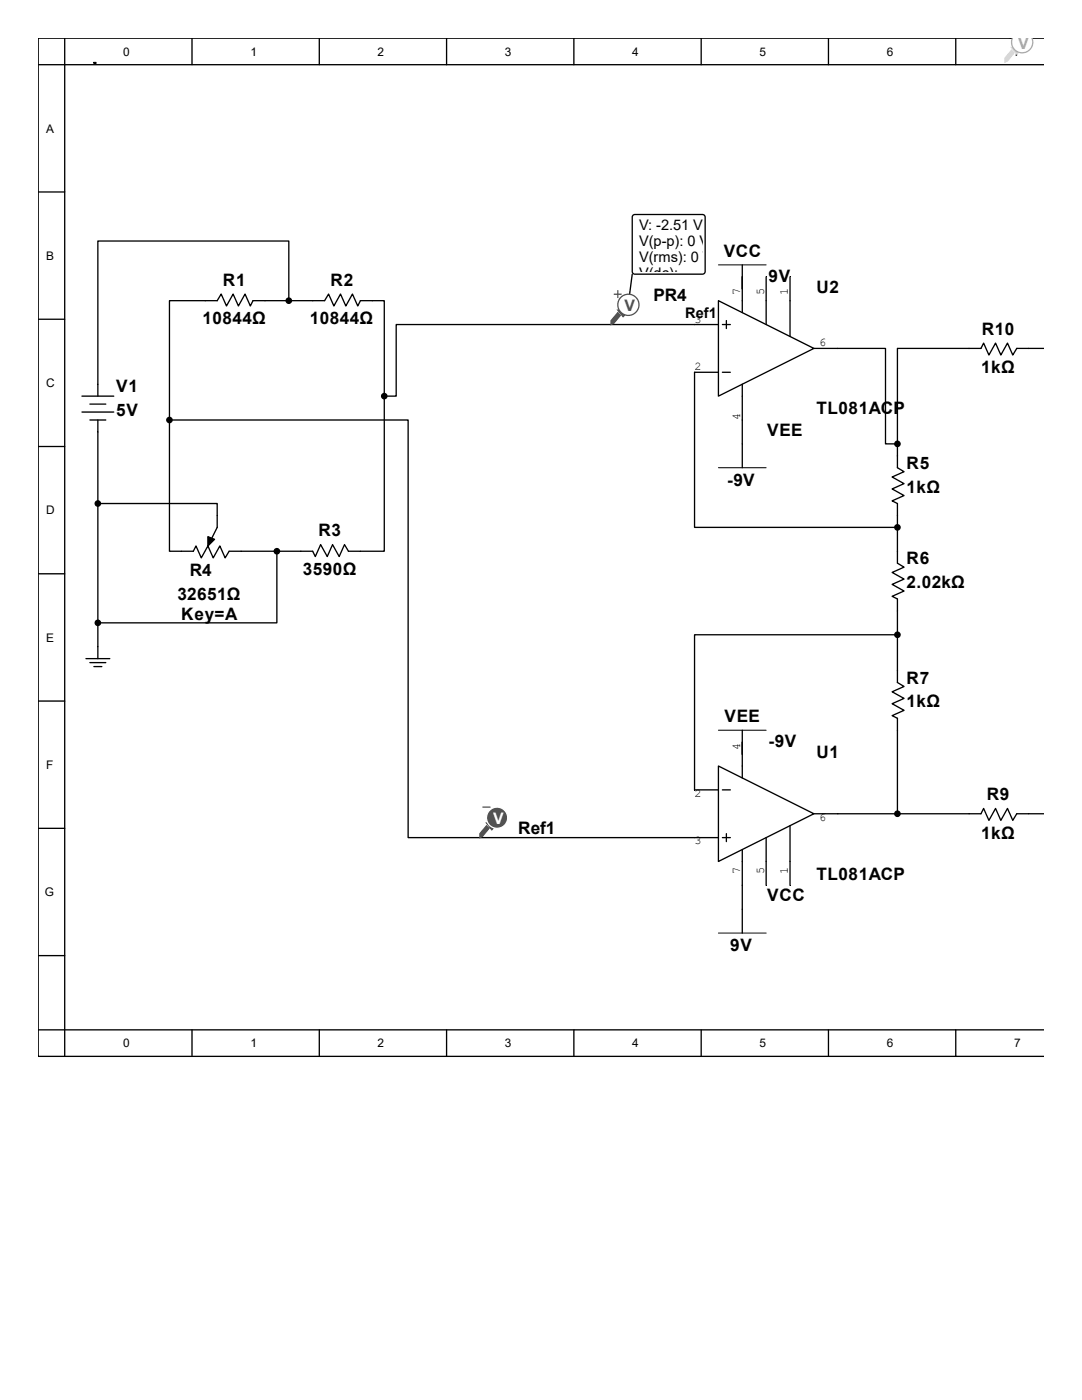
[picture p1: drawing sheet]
<svg xmlns="http://www.w3.org/2000/svg" width="216mm" height="279mm" viewBox="0 0 216 279" stroke-linecap="round" stroke-linejoin="round" font-family="sans-serif">
<g fill="none" stroke="#000" stroke-width=".26">
<path d="M7.6 12.9h200.7M12.9 7.6v203.2M38.3 7.6v5.3M63.7 7.6v5.3M89.1 7.6v5.3M114.5 7.6v5.3M139.9 7.6v5.3M165.3 7.6v5.3M190.7 7.6v5.3M201.6 7.6l2.3 .8M208.3 7.6h-200.7v203.2h200.7M7.6 38.3h5.3"/>
<path d="M148.1 52.9v9.5M152.9 55.2v9.6M157.6 55.2v12M7.6 63.7h5.3M16.4 79.1h6.3M57.6 60v-11.9h-38.1v31M76.7 79.1v-19.1h-4.8l-.5 1.1-1.1-2.4-1.3 2.4-1.1-2.4-1.3 2.4-1-2.4-.8 1.3h-14.3l-.5 1.1-1.1-2.4-1.3 2.4-1.1-2.4-1.3 2.4-1.1-2.4-.8 1.3h-9.5v23.8M76.7 79.1v30.9h-7.2l-.8-1.3-1 2.4-1.3-2.4-1.1 2.4-1.3-2.4-1.1 2.4-.5-1.1h-16.7l-.8 1.3-1-2.3-1.4 2.3-1-2.3-1.3 2.3-1.1-2.3-.5 1h-4.8v-26.2M143.4 60l19 9.5-19 9.6zM143.4 64.8h-64.3v14.3h-2.4M143.4 74.3h-4.8v31h40.5M144.1 64.8h1.6"/>
<path d="M144.1 74.3h1.6M144.9 64v1.6M148.1 76.7v16.6M162.4 69.5h14.3v19.1h2.4M208.3 69.5h-5.4l-.8 1.4-1.1-2.4-1.3 2.4-1.1-2.4-1.3 2.4-1-2.4-.6 1h-16.6v19.1M7.6 89.1h5.3M16.4 82.2h6.3M17.9 80.6h3.2M17.9 83.8h3.2M19.5 83.8v47.6M33.8 83.8h47.6v83.4h62M179.1 88.6v4.7l1.3 .8-2.4 1.1 2.4 1.3-2.4 1.1 2.4 1.3-2.4 1.1 1.1 .5v11.9l1.3 .8-2.4 1 2.4 1.4-2.4 1 2.4 1.4-2.4 1 1.1 .5v16.7l1.3 .8-2.4 1.1 2.4 1.3-2.4 1 2.4 1.4-2.4 1 1.1 .6v19"/>
<path d="M7.6 114.5h5.3M19.5 100.5h23.8v4.8l-1.8 3.7M55.2 110v14.3h-35.7M7.6 139.9h5.3M17.1 131.4h4.8M17.9 132.2h3.2M18.7 133h1.6M179.1 126.7h-40.5v30.9h4.8M143.4 152.9l19 9.5-19 9.5zM144.1 157.6h1.6M148.1 145.7v9.6M7.6 165.3h5.3"/>
<path d="M144.1 167.2h1.6M144.9 166.4v1.6M148.1 169.5v16.7M152.9 167.2v9.5M157.6 164.8v11.9M162.4 162.4h33.3l.6-1.1 1 2.4 1.3-2.4 1.1 2.4 1.3-2.4 1.1 2.4 .8-1.3h5.4M7.6 190.7h5.3M7.6 205.5h200.7M38.3 205.5v5.3M63.7 205.5v5.3M89.1 205.5v5.3M114.5 205.5v5.3"/>
<path d="M139.9 205.5v5.3M165.3 205.5v5.3M190.7 205.5v5.3"/>
</g>
<g fill="#000" stroke="#000" stroke-width=".26">
<path d="M41.5 107.1l1.3 .5-1.3 1.4z"/>
<circle cx="57.6" cy="60" r=".53"/>
<circle cx="76.7" cy="79.1" r=".53"/>
<circle cx="33.8" cy="83.8" r=".53"/>
<circle cx="179.1" cy="88.6" r=".53"/>
<circle cx="19.5" cy="100.5" r=".53"/>
<circle cx="55.2" cy="110" r=".53"/>
<circle cx="179.1" cy="105.3" r=".53"/>
<circle cx="19.5" cy="124.3" r=".53"/>
<circle cx="179.1" cy="126.7" r=".53"/>
<circle cx="179.1" cy="162.4" r=".53"/>
</g>
<path d="M143.4 52.9h9.5M143.4 93.3h9.5M143.4 145.7h9.5M143.4 186.2h9.5" fill="none" stroke="#000" stroke-width=".2"/>
<path d="M201.8 10l.6 .5-1.4 1.6-.5 .3v-.8z" fill-rule="evenodd" fill="#d1d2d4"/>
<path d="M201.8 10l.6 .5-1.4 1.6-.5 .3v-.8z" fill="none" stroke="#d1d2d4" stroke-width=".25"/>
<path d="M201.8 9.5h.3l1.1 1-.3 .3z" fill-rule="evenodd" fill="#d1d2d4"/>
<path d="M201.8 9.5h.3l1.1 1-.3 .3z" fill="none" stroke="#d1d2d4" stroke-width=".25"/>
<path d="M202.1 7.6h3.7a2.05 2.05 0 0 1-1.8 2.9 2.05 2.05 0 0 1-1.9-2.9z" fill-rule="evenodd" fill="#fff"/>
<path d="M202 7.6a2.1 2.1 0 0 0 2 2.9 2.1 2.1 0 0 0 1.9-2.9" fill="none" stroke="#a7a9ac" stroke-width=".25"/>
<path d="M18.7 12.4h.5v.3h-.5zM18.8 12.6h.1M18.8 12.5v.1M19 12.6h.1" fill="none" stroke="#000" stroke-width=".2"/>
<path d="M126.4 42.9h14l.3 .4-.1 11.2-.4 .2-13.8-.1-.2-.4v-10.9z" fill-rule="evenodd" fill="#fff" stroke="#000" stroke-width=".26"/>
<path d="M126.2 54.7l-.8 6.1" fill="none" stroke="#000" stroke-width=".26"/>
<path d="M123.3 62.4l.5 .5-1.3 1.6-.6 .3v-.8z" fill-rule="evenodd" fill="#505050"/>
<path d="M123.3 62.4l.5 .5-1.3 1.6-.6 .3v-.8z" fill="none" stroke="#505050" stroke-width=".25"/>
<path d="M123.3 61.9h.2l1.1 1-.3 .3z" fill-rule="evenodd" fill="#505050"/>
<path d="M123.3 61.9h.2l1.1 1-.3 .3z" fill="none" stroke="#505050" stroke-width=".25"/>
<circle cx="125.4" cy="60.8" r="2.12" fill="#fff"/>
<g fill="none" stroke="#505050" stroke-width=".25">
<path d="M122.5 58.7h1.5M123.3 57.9v1.6"/>
<circle cx="125.4" cy="60.8" r="2.12"/>
</g>
<path d="M97.1 164.8l.5 .5-1.3 1.6-.5 .3v-.8z" fill-rule="evenodd" fill="#505050"/>
<path d="M97.1 164.8l.5 .5-1.3 1.6-.5 .3v-.8z" fill="none" stroke="#505050" stroke-width=".25"/>
<path d="M97.1 164.3h.2l1.1 1-.3 .3z" fill-rule="evenodd" fill="#505050"/>
<path d="M97.1 164.3h.2l1.1 1-.3 .3z" fill="none" stroke="#505050" stroke-width=".25"/>
<circle cx="99.2" cy="163.2" r="2.12" fill="#505050"/>
<circle cx="99.2" cy="163.2" r="2.12" fill="none" stroke="#fff" stroke-width=".25"/>
<path d="M96.3 161.1h1.6" fill="none" stroke="#505050" stroke-width=".25"/>
<g font-size="3.4">
<text x="144.4" y="51.2">VCC</text>
<text x="44.5" y="57.1">R1</text>
<text x="66" y="57.1">R2</text>
<text x="153.4" y="56.3">9V</text>
<text x="162.9" y="58.4">U2</text>
<text x="40.4" y="64.7">10844Ω</text>
<text x="61.8" y="64.7">10844Ω</text>
<text x="130.4" y="60">PR4</text>
<text x="195.9" y="66.8">R10</text>
<text x="195.8" y="74.5">1kΩ</text>
<text x="23.2" y="78.2">V1</text>
<text x="23.2" y="83">5V</text>
<text x="162.9" y="82.7">TL081ACP</text>
<text x="153.1" y="87">VEE</text>
<text x="180.9" y="93.6">R5</text>
<text x="145.1" y="97">-9V</text>
<text x="180.9" y="98.3">1kΩ</text>
<text x="63.5" y="107.1">R3</text>
<text x="180.9" y="112.6">R6</text>
<text x="35.4" y="119.8">32651Ω</text>
<text x="37.8" y="115">R4</text>
<text x="60.5" y="114.7">3590Ω</text>
<text x="180.9" y="117.4">2.02kΩ</text>
<text x="36.2" y="123.7">Key=A</text>
<text x="180.9" y="136.4">R7</text>
<text x="180.9" y="141.2">1kΩ</text>
<text x="144.6" y="144.1">VEE</text>
<text x="153.4" y="149.1">-9V</text>
<text x="162.9" y="151.3">U1</text>
<text x="196.9" y="159.7">R9</text>
<text x="103.4" y="166.4">Ref1</text>
<text x="195.8" y="167.4">1kΩ</text>
<text x="153.1" y="179.8">VCC</text>
<text x="162.9" y="175.6">TL081ACP</text>
<text x="145.7" y="189.9">9V</text>
</g>
<text font-size="3.2" fill="#a7a9ac" x="203.2" y="9.7">V</text>
<text font-size="3.2" fill="#505050" x="124.6" y="62.1">V</text>
<text font-size="3.2" fill="#fff" x="98.4" y="164.5">V</text>
<g font-size="2.9">
<text x="127.5" y="46">V: -2.51 V</text>
<text x="127.5" y="49.1">V(p-p): 0 V</text>
<text x="127.5" y="52.3">V(rms): 0 V</text>
<text x="127.5" y="55.5">V(dc): -...</text>
<text x="136.7" y="63.5">Ref1</text>
</g>
<g font-size="2.4">
<text x="24.6" y="11.1">0</text>
<text x="50" y="11.1">1</text>
<text x="75.4" y="11.1">2</text>
<text x="100.8" y="11.1">3</text>
<text x="126.2" y="11.1">4</text>
<text x="151.6" y="11.1">5</text>
<text x="177" y="11.1">6</text>
<text x="202.4" y="11.1">7</text>
<text x="9.2" y="26.5">A</text>
<text x="9.2" y="51.9">B</text>
<text x="147.7" y="58.9" transform="rotate(-90 147.7 58.9)">7</text>
<text x="152.5" y="58.9" transform="rotate(-90 152.5 58.9)">5</text>
<text x="157.2" y="58.9" transform="rotate(-90 157.2 58.9)">1</text>
<text x="138.6" y="64.4">3</text>
<text x="163.4" y="69.1">6</text>
<text x="9.2" y="77.3">C</text>
<text x="138.6" y="73.9">2</text>
<text x="147.7" y="83.8" transform="rotate(-90 147.7 83.8)">4</text>
<text x="9.2" y="102.7">D</text>
<text x="9.2" y="128.1">E</text>
<text x="147.7" y="149.6" transform="rotate(-90 147.7 149.6)">4</text>
<text x="9.2" y="153.5">F</text>
<text x="138.6" y="159">2</text>
<text x="163.4" y="163.8">6</text>
<text x="138.6" y="168.5">3</text>
<text x="8.9" y="178.9">G</text>
<text x="147.7" y="174.5" transform="rotate(-90 147.7 174.5)">7</text>
<text x="152.5" y="174.5" transform="rotate(-90 152.5 174.5)">5</text>
<text x="157.2" y="174.5" transform="rotate(-90 157.2 174.5)">1</text>
<text x="24.6" y="209">0</text>
<text x="50" y="209">1</text>
<text x="75.4" y="209">2</text>
<text x="100.8" y="209">3</text>
<text x="126.2" y="209">4</text>
<text x="151.6" y="209">5</text>
<text x="177" y="209">6</text>
<text x="202.4" y="209">7</text>
</g>
</svg>
